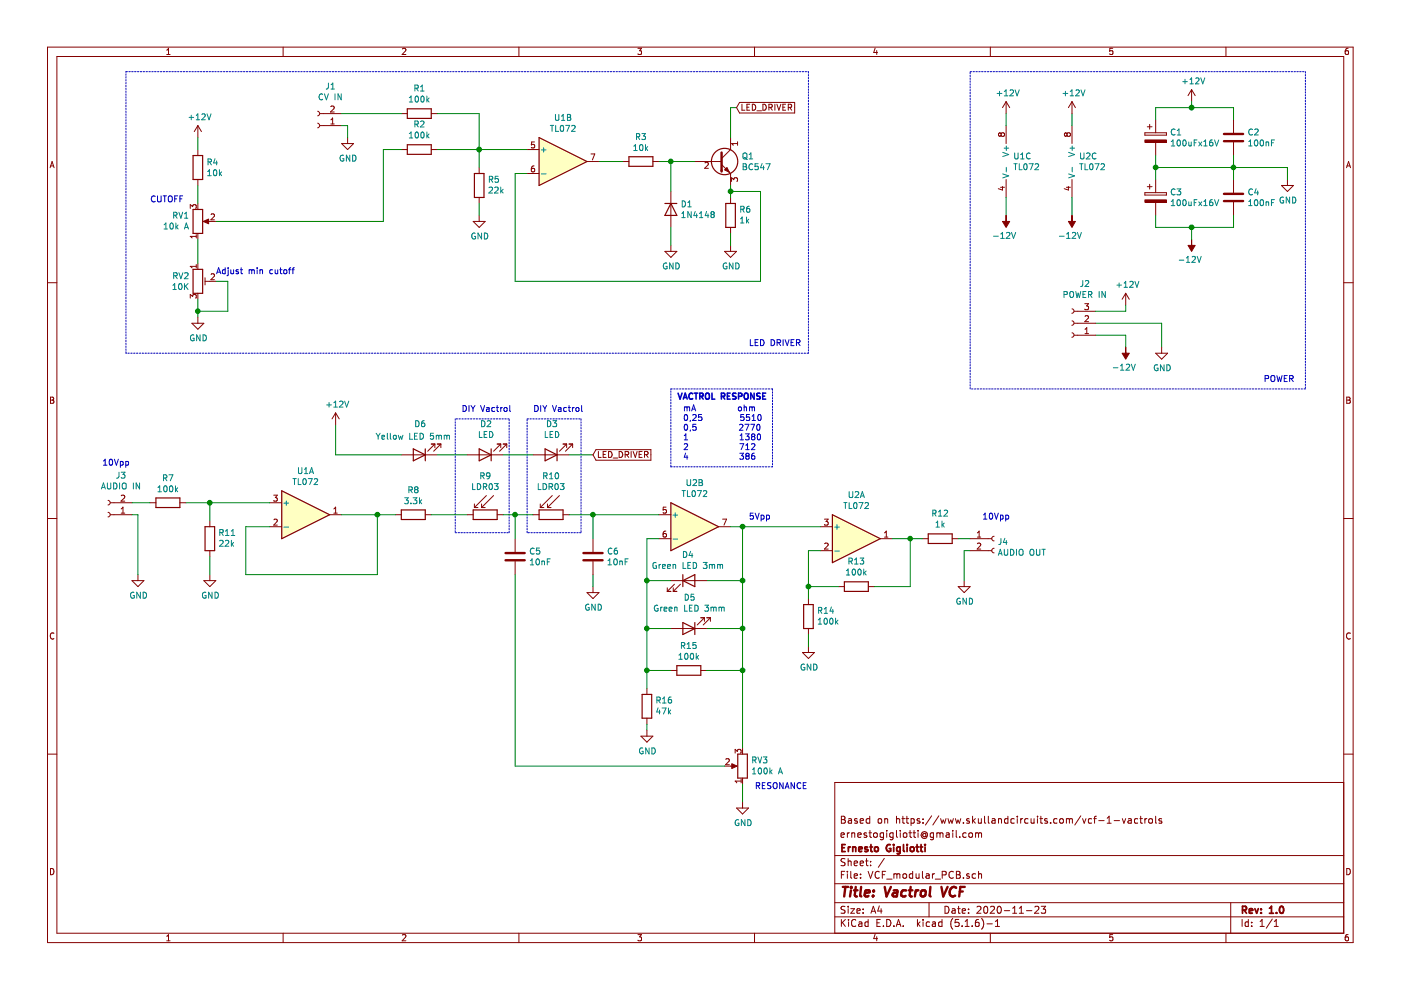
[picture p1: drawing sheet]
EESchema Schematic File Version 4
EELAYER 30 0
EELAYER END
$Descr A4 11693 8268
encoding utf-8
Sheet 1 1
Title "Vactrol VCF"
Date "2020-11-23"
Rev "1.0"
Comp "Ernesto Gigliotti"
Comment1 "ernestogigliotti@gmail.com"
Comment2 "Based on https://www.skullandcircuits.com/vcf-1-vactrols"
Comment3 ""
Comment4 ""
$EndDescr
$Comp
L Amplifier_Operational:TL072 U1
U 1 1
P 2550 4300
F 0 "U1" H 2550 4667 50  0000 C CNN
F 1 "TL072" H 2550 4576 50  0000 C CNN
F 2 "Package_DIP:DIP-8_W7.62mm_LongPads" H 2550 4300 50  0001 C CNN
F 3 "http://www.ti.com/lit/ds/symlink/tl071.pdf" H 2550 4300 50  0001 C CNN
	1    2550 4300
	1    0    0    -1  
$EndComp
$Comp
L Amplifier_Operational:TL072 U2
U 2 1
P 5800 4400
F 0 "U2" H 5800 4767 50  0000 C CNN
F 1 "TL072" H 5800 4676 50  0000 C CNN
F 2 "Package_DIP:DIP-8_W7.62mm_LongPads" H 5800 4400 50  0001 C CNN
F 3 "http://www.ti.com/lit/ds/symlink/tl071.pdf" H 5800 4400 50  0001 C CNN
	2    5800 4400
	1    0    0    -1  
$EndComp
$Comp
L Amplifier_Operational:TL072 U1
U 3 1
P 8500 1350
F 0 "U1" H 8458 1396 50  0000 L CNN
F 1 "TL072" H 8458 1305 50  0000 L CNN
F 2 "Package_DIP:DIP-8_W7.62mm_LongPads" H 8500 1350 50  0001 C CNN
F 3 "http://www.ti.com/lit/ds/symlink/tl071.pdf" H 8500 1350 50  0001 C CNN
	3    8500 1350
	1    0    0    -1  
$EndComp
$Comp
L Device:R R7
U 1 1
P 1400 4200
F 0 "R7" V 1193 4200 50  0000 C CNN
F 1 "100k" V 1284 4200 50  0000 C CNN
F 2 "Resistors_ThroughHole:R_Axial_DIN0204_L3.6mm_D1.6mm_P7.62mm_Horizontal" V 1330 4200 50  0001 C CNN
F 3 "~" H 1400 4200 50  0001 C CNN
	1    1400 4200
	0    1    1    0   
$EndComp
$Comp
L Device:C C5
U 1 1
P 4300 4650
F 0 "C5" H 4415 4696 50  0000 L CNN
F 1 "10nF" H 4415 4605 50  0000 L CNN
F 2 "Capacitors_ThroughHole:C_Disc_D4.7mm_W2.5mm_P5.00mm" H 4338 4500 50  0001 C CNN
F 3 "~" H 4300 4650 50  0001 C CNN
	1    4300 4650
	1    0    0    -1  
$EndComp
$Comp
L Device:CP C1
U 1 1
P 9650 1150
F 0 "C1" H 9768 1196 50  0000 L CNN
F 1 "100uFx16V" H 9768 1105 50  0000 L CNN
F 2 "Capacitors_ThroughHole:CP_Radial_D6.3mm_P2.50mm" H 9688 1000 50  0001 C CNN
F 3 "~" H 9650 1150 50  0001 C CNN
	1    9650 1150
	1    0    0    -1  
$EndComp
$Comp
L Device:LED D4
U 1 1
P 5750 4850
F 0 "D4" H 5743 5067 50  0000 C CNN
F 1 "Green LED 3mm" H 5743 4976 50  0000 C CNN
F 2 "LEDs:LED_D3.0mm_FlatTop" H 5750 4850 50  0001 C CNN
F 3 "~" H 5750 4850 50  0001 C CNN
	1    5750 4850
	1    0    0    -1  
$EndComp
$Comp
L Sensor_Optical:LDR03 R9
U 1 1
P 4050 4300
F 0 "R9" V 3725 4300 50  0000 C CNN
F 1 "LDR03" V 3816 4300 50  0000 C CNN
F 2 "Opto-Devices:Resistor_LDR_Vertical_5.2x5.2_RM3.5" V 4225 4300 50  0001 C CNN
F 3 "http://www.elektronica-componenten.nl/WebRoot/StoreNL/Shops/61422969/54F1/BA0C/C664/31B9/2173/C0A8/2AB9/2AEF/LDR03IMP.pdf" H 4050 4250 50  0001 C CNN
	1    4050 4300
	0    1    1    0   
$EndComp
$Comp
L Device:R_POT RV3
U 1 1
P 6200 6400
F 0 "RV3" H 6130 6354 50  0000 R CNN
F 1 "100k A" H 6130 6445 50  0000 R CNN
F 2 "Potentiometers:Potentiometer_Piher_PC-16_Single_Vertical" H 6200 6400 50  0001 C CNN
F 3 "~" H 6200 6400 50  0001 C CNN
	1    6200 6400
	-1   0    0    1   
$EndComp
$Comp
L Device:R_POT_TRIM RV2
U 1 1
P 1650 2350
F 0 "RV2" H 1581 2396 50  0000 R CNN
F 1 "10K" H 1581 2305 50  0000 R CNN
F 2 "Potentiometers:Potentiometer_Trimmer_ACP_CA6v_Horizontal" H 1650 2350 50  0001 C CNN
F 3 "~" H 1650 2350 50  0001 C CNN
	1    1650 2350
	1    0    0    -1  
$EndComp
$Comp
L Connector:Conn_01x02_Female J3
U 1 1
P 900 4300
F 0 "J3" H 792 3975 50  0000 C CNN
F 1 "AUDIO IN" H 792 4066 50  0000 C CNN
F 2 "Connectors_Molex:Molex_KK-6410-02_02x2.54mm_Straight" H 900 4300 50  0001 C CNN
F 3 "~" H 900 4300 50  0001 C CNN
	1    900  4300
	-1   0    0    1   
$EndComp
$Comp
L Connector:Conn_01x03_Female J2
U 1 1
P 8950 2700
F 0 "J2" H 8842 2375 50  0000 C CNN
F 1 "POWER IN" H 8842 2466 50  0000 C CNN
F 2 "Connectors_Molex:Molex_KK-6410-03_03x2.54mm_Straight" H 8950 2700 50  0001 C CNN
F 3 "~" H 8950 2700 50  0001 C CNN
	1    8950 2700
	-1   0    0    1   
$EndComp
$Comp
L Diode:1N4148 D1
U 1 1
P 5600 1750
F 0 "D1" V 5554 1830 50  0000 L CNN
F 1 "1N4148" V 5645 1830 50  0000 L CNN
F 2 "Diode_THT:D_DO-35_SOD27_P7.62mm_Horizontal" H 5600 1575 50  0001 C CNN
F 3 "https://assets.nexperia.com/documents/data-sheet/1N4148_1N4448.pdf" H 5600 1750 50  0001 C CNN
	1    5600 1750
	0    1    1    0   
$EndComp
$Comp
L Device:R R11
U 1 1
P 1750 4500
F 0 "R11" H 1680 4454 50  0000 R CNN
F 1 "22k" H 1680 4545 50  0000 R CNN
F 2 "Resistors_ThroughHole:R_Axial_DIN0204_L3.6mm_D1.6mm_P7.62mm_Horizontal" V 1680 4500 50  0001 C CNN
F 3 "~" H 1750 4500 50  0001 C CNN
	1    1750 4500
	-1   0    0    1   
$EndComp
Wire Wire Line
	2250 4400 2050 4400
Wire Wire Line
	2050 4400 2050 4800
Wire Wire Line
	2850 4300 3150 4300
Wire Wire Line
	3150 4300 3150 4800
$Comp
L power:GND #PWR019
U 1 1
P 1750 4800
F 0 "#PWR019" H 1750 4550 50  0001 C CNN
F 1 "GND" H 1755 4627 50  0000 C CNN
F 2 "" H 1750 4800 50  0001 C CNN
F 3 "" H 1750 4800 50  0001 C CNN
	1    1750 4800
	1    0    0    -1  
$EndComp
Wire Wire Line
	1750 4650 1750 4800
Wire Wire Line
	2050 4800 3150 4800
Wire Wire Line
	2250 4200 1750 4200
Wire Wire Line
	1750 4200 1750 4350
Connection ~ 1750 4200
Wire Wire Line
	1750 4200 1550 4200
Wire Wire Line
	1250 4200 1100 4200
$Comp
L power:GND #PWR018
U 1 1
P 1150 4800
F 0 "#PWR018" H 1150 4550 50  0001 C CNN
F 1 "GND" H 1155 4627 50  0000 C CNN
F 2 "" H 1150 4800 50  0001 C CNN
F 3 "" H 1150 4800 50  0001 C CNN
	1    1150 4800
	1    0    0    -1  
$EndComp
Wire Wire Line
	1100 4300 1150 4300
Wire Wire Line
	1150 4300 1150 4800
$Comp
L Device:R R8
U 1 1
P 3450 4300
F 0 "R8" V 3243 4300 50  0000 C CNN
F 1 "3.3k" V 3334 4300 50  0000 C CNN
F 2 "Resistors_ThroughHole:R_Axial_DIN0204_L3.6mm_D1.6mm_P7.62mm_Horizontal" V 3380 4300 50  0001 C CNN
F 3 "~" H 3450 4300 50  0001 C CNN
	1    3450 4300
	0    1    1    0   
$EndComp
$Comp
L Sensor_Optical:LDR03 R10
U 1 1
P 4600 4300
F 0 "R10" V 4275 4300 50  0000 C CNN
F 1 "LDR03" V 4366 4300 50  0000 C CNN
F 2 "Opto-Devices:Resistor_LDR_Vertical_5.2x5.2_RM3.5" V 4775 4300 50  0001 C CNN
F 3 "http://www.elektronica-componenten.nl/WebRoot/StoreNL/Shops/61422969/54F1/BA0C/C664/31B9/2173/C0A8/2AB9/2AEF/LDR03IMP.pdf" H 4600 4250 50  0001 C CNN
	1    4600 4300
	0    1    1    0   
$EndComp
Wire Wire Line
	3300 4300 3150 4300
Connection ~ 3150 4300
Wire Wire Line
	3600 4300 3900 4300
Wire Wire Line
	4200 4300 4300 4300
$Comp
L Device:C C6
U 1 1
P 4950 4650
F 0 "C6" H 5065 4696 50  0000 L CNN
F 1 "10nF" H 5065 4605 50  0000 L CNN
F 2 "Capacitors_ThroughHole:C_Disc_D4.7mm_W2.5mm_P5.00mm" H 4988 4500 50  0001 C CNN
F 3 "~" H 4950 4650 50  0001 C CNN
	1    4950 4650
	1    0    0    -1  
$EndComp
Wire Wire Line
	4750 4300 4950 4300
Wire Wire Line
	4950 4300 4950 4500
Wire Wire Line
	4300 4500 4300 4300
Connection ~ 4300 4300
Wire Wire Line
	4300 4300 4450 4300
Wire Wire Line
	5500 4300 4950 4300
Connection ~ 4950 4300
$Comp
L Device:LED D5
U 1 1
P 5750 5250
F 0 "D5" H 5743 4995 50  0000 C CNN
F 1 "Green LED 3mm" H 5743 5086 50  0000 C CNN
F 2 "LEDs:LED_D3.0mm_FlatTop" H 5750 5250 50  0001 C CNN
F 3 "~" H 5750 5250 50  0001 C CNN
	1    5750 5250
	-1   0    0    1   
$EndComp
Wire Wire Line
	5500 4500 5400 4500
Wire Wire Line
	5400 4500 5400 4850
Wire Wire Line
	5400 5250 5600 5250
Wire Wire Line
	5900 5250 6200 5250
Wire Wire Line
	6200 5250 6200 4850
Wire Wire Line
	6200 4400 6100 4400
Wire Wire Line
	5600 4850 5400 4850
Connection ~ 5400 4850
Wire Wire Line
	5400 4850 5400 5250
Wire Wire Line
	5900 4850 6200 4850
Connection ~ 6200 4850
Wire Wire Line
	6200 4850 6200 4400
$Comp
L Device:R R15
U 1 1
P 5750 5600
F 0 "R15" V 5543 5600 50  0000 C CNN
F 1 "100k" V 5634 5600 50  0000 C CNN
F 2 "Resistors_ThroughHole:R_Axial_DIN0204_L3.6mm_D1.6mm_P7.62mm_Horizontal" V 5680 5600 50  0001 C CNN
F 3 "~" H 5750 5600 50  0001 C CNN
	1    5750 5600
	0    1    1    0   
$EndComp
Wire Wire Line
	5600 5600 5400 5600
Wire Wire Line
	5400 5600 5400 5250
Connection ~ 5400 5250
Wire Wire Line
	6200 5600 6200 5250
Connection ~ 6200 5250
Wire Wire Line
	5900 5600 6200 5600
$Comp
L power:GND #PWR024
U 1 1
P 6200 6700
F 0 "#PWR024" H 6200 6450 50  0001 C CNN
F 1 "GND" H 6205 6527 50  0000 C CNN
F 2 "" H 6200 6700 50  0001 C CNN
F 3 "" H 6200 6700 50  0001 C CNN
	1    6200 6700
	1    0    0    -1  
$EndComp
Wire Wire Line
	6200 6550 6200 6700
$Comp
L Device:R R16
U 1 1
P 5400 5900
F 0 "R16" H 5330 5854 50  0000 R CNN
F 1 "47k" H 5330 5945 50  0000 R CNN
F 2 "Resistors_ThroughHole:R_Axial_DIN0204_L3.6mm_D1.6mm_P7.62mm_Horizontal" V 5330 5900 50  0001 C CNN
F 3 "~" H 5400 5900 50  0001 C CNN
	1    5400 5900
	-1   0    0    1   
$EndComp
Wire Wire Line
	5400 5750 5400 5600
Connection ~ 5400 5600
$Comp
L power:GND #PWR023
U 1 1
P 5400 6100
F 0 "#PWR023" H 5400 5850 50  0001 C CNN
F 1 "GND" H 5405 5927 50  0000 C CNN
F 2 "" H 5400 6100 50  0001 C CNN
F 3 "" H 5400 6100 50  0001 C CNN
	1    5400 6100
	1    0    0    -1  
$EndComp
Wire Wire Line
	5400 6050 5400 6100
Wire Wire Line
	6200 5600 6200 6250
Connection ~ 6200 5600
Wire Wire Line
	6050 6400 4300 6400
Wire Wire Line
	4300 6400 4300 4800
$Comp
L power:GND #PWR021
U 1 1
P 4950 4900
F 0 "#PWR021" H 4950 4650 50  0001 C CNN
F 1 "GND" H 4955 4727 50  0000 C CNN
F 2 "" H 4950 4900 50  0001 C CNN
F 3 "" H 4950 4900 50  0001 C CNN
	1    4950 4900
	1    0    0    -1  
$EndComp
Wire Wire Line
	4950 4800 4950 4900
Text Notes 6300 6600 0    50   ~ 0
RESONANCE
$Comp
L Device:LED D2
U 1 1
P 4050 3800
F 0 "D2" H 4043 3545 50  0000 C CNN
F 1 "LED" H 4043 3636 50  0000 C CNN
F 2 "LEDs:LED_D5.0mm_Horizontal_O3.81mm_Z3.0mm" H 4050 3800 50  0001 C CNN
F 3 "~" H 4050 3800 50  0001 C CNN
	1    4050 3800
	-1   0    0    1   
$EndComp
$Comp
L Device:LED D3
U 1 1
P 4600 3800
F 0 "D3" H 4593 3545 50  0000 C CNN
F 1 "LED" H 4593 3636 50  0000 C CNN
F 2 "LEDs:LED_D5.0mm_Horizontal_O3.81mm_Z3.0mm" H 4600 3800 50  0001 C CNN
F 3 "~" H 4600 3800 50  0001 C CNN
	1    4600 3800
	-1   0    0    1   
$EndComp
Wire Wire Line
	4200 3800 4450 3800
Wire Notes Line
	4400 3500 4850 3500
Wire Notes Line
	4850 3500 4850 4450
Wire Notes Line
	4850 4450 4400 4450
Wire Notes Line
	4400 4450 4400 3500
Wire Notes Line
	4250 4450 4250 3500
Wire Notes Line
	4250 3500 3800 3500
Wire Notes Line
	3800 3500 3800 4450
Wire Notes Line
	3800 4450 4250 4450
Text Notes 4450 3450 0    50   ~ 0
DIY Vactrol
Text Notes 3850 3450 0    50   ~ 0
DIY Vactrol
$Comp
L Amplifier_Operational:TL072 U2
U 1 1
P 7150 4500
F 0 "U2" H 7150 4867 50  0000 C CNN
F 1 "TL072" H 7150 4776 50  0000 C CNN
F 2 "Package_DIP:DIP-8_W7.62mm_LongPads" H 7150 4500 50  0001 C CNN
F 3 "http://www.ti.com/lit/ds/symlink/tl071.pdf" H 7150 4500 50  0001 C CNN
	1    7150 4500
	1    0    0    -1  
$EndComp
Wire Wire Line
	6850 4400 6200 4400
Connection ~ 6200 4400
$Comp
L Device:R R14
U 1 1
P 6750 5150
F 0 "R14" H 6680 5104 50  0000 R CNN
F 1 "100k" H 6680 5195 50  0000 R CNN
F 2 "Resistors_ThroughHole:R_Axial_DIN0204_L3.6mm_D1.6mm_P7.62mm_Horizontal" V 6680 5150 50  0001 C CNN
F 3 "~" H 6750 5150 50  0001 C CNN
	1    6750 5150
	-1   0    0    1   
$EndComp
$Comp
L Device:R R13
U 1 1
P 7150 4900
F 0 "R13" V 7357 4900 50  0000 C CNN
F 1 "100k" V 7266 4900 50  0000 C CNN
F 2 "Resistors_ThroughHole:R_Axial_DIN0204_L3.6mm_D1.6mm_P7.62mm_Horizontal" V 7080 4900 50  0001 C CNN
F 3 "~" H 7150 4900 50  0001 C CNN
	1    7150 4900
	0    -1   -1   0   
$EndComp
Wire Wire Line
	6850 4600 6750 4600
Wire Wire Line
	6750 4600 6750 4900
Wire Wire Line
	7000 4900 6750 4900
Connection ~ 6750 4900
Wire Wire Line
	6750 4900 6750 5000
Wire Wire Line
	7450 4500 7600 4500
Wire Wire Line
	7600 4500 7600 4900
Wire Wire Line
	7600 4900 7300 4900
$Comp
L power:GND #PWR022
U 1 1
P 6750 5400
F 0 "#PWR022" H 6750 5150 50  0001 C CNN
F 1 "GND" H 6755 5227 50  0000 C CNN
F 2 "" H 6750 5400 50  0001 C CNN
F 3 "" H 6750 5400 50  0001 C CNN
	1    6750 5400
	1    0    0    -1  
$EndComp
Wire Wire Line
	6750 5300 6750 5400
$Comp
L Device:R R12
U 1 1
P 7850 4500
F 0 "R12" V 8057 4500 50  0000 C CNN
F 1 "1k" V 7966 4500 50  0000 C CNN
F 2 "Resistors_ThroughHole:R_Axial_DIN0204_L3.6mm_D1.6mm_P7.62mm_Horizontal" V 7780 4500 50  0001 C CNN
F 3 "~" H 7850 4500 50  0001 C CNN
	1    7850 4500
	0    -1   -1   0   
$EndComp
Wire Wire Line
	7700 4500 7600 4500
Connection ~ 7600 4500
$Comp
L Connector:Conn_01x02_Female J4
U 1 1
P 8300 4500
F 0 "J4" H 8328 4476 50  0000 L CNN
F 1 "AUDIO OUT" H 8328 4385 50  0000 L CNN
F 2 "Connectors_Molex:Molex_KK-6410-02_02x2.54mm_Straight" H 8300 4500 50  0001 C CNN
F 3 "~" H 8300 4500 50  0001 C CNN
	1    8300 4500
	1    0    0    -1  
$EndComp
Wire Wire Line
	8100 4500 8000 4500
$Comp
L power:GND #PWR020
U 1 1
P 8050 4850
F 0 "#PWR020" H 8050 4600 50  0001 C CNN
F 1 "GND" H 8055 4677 50  0000 C CNN
F 2 "" H 8050 4850 50  0001 C CNN
F 3 "" H 8050 4850 50  0001 C CNN
	1    8050 4850
	1    0    0    -1  
$EndComp
Wire Wire Line
	8100 4600 8050 4600
Wire Wire Line
	8050 4600 8050 4850
$Comp
L Amplifier_Operational:TL072 U2
U 3 1
P 9050 1350
F 0 "U2" H 9008 1396 50  0000 L CNN
F 1 "TL072" H 9008 1305 50  0000 L CNN
F 2 "Package_DIP:DIP-8_W7.62mm_LongPads" H 9050 1350 50  0001 C CNN
F 3 "http://www.ti.com/lit/ds/symlink/tl071.pdf" H 9050 1350 50  0001 C CNN
	3    9050 1350
	1    0    0    -1  
$EndComp
$Comp
L power:+12V #PWR017
U 1 1
P 2800 3550
F 0 "#PWR017" H 2800 3400 50  0001 C CNN
F 1 "+12V" H 2815 3723 50  0000 C CNN
F 2 "" H 2800 3550 50  0001 C CNN
F 3 "" H 2800 3550 50  0001 C CNN
	1    2800 3550
	1    0    0    -1  
$EndComp
Wire Wire Line
	2800 3800 2800 3550
Text GLabel 4950 3800 2    50   Input ~ 0
LED_DRIVER
Wire Wire Line
	4750 3800 4950 3800
$Comp
L Transistor_BJT:BC547 Q1
U 1 1
P 6000 1350
F 0 "Q1" H 6191 1396 50  0000 L CNN
F 1 "BC547" H 6191 1305 50  0000 L CNN
F 2 "Package_TO_SOT_THT:TO-92_Inline_Wide" H 6200 1275 50  0001 L CIN
F 3 "http://www.fairchildsemi.com/ds/BC/BC547.pdf" H 6000 1350 50  0001 L CNN
	1    6000 1350
	1    0    0    -1  
$EndComp
$Comp
L Amplifier_Operational:TL072 U1
U 2 1
P 4700 1350
F 0 "U1" H 4700 1717 50  0000 C CNN
F 1 "TL072" H 4700 1626 50  0000 C CNN
F 2 "Package_DIP:DIP-8_W7.62mm_LongPads" H 4700 1350 50  0001 C CNN
F 3 "http://www.ti.com/lit/ds/symlink/tl071.pdf" H 4700 1350 50  0001 C CNN
	2    4700 1350
	1    0    0    -1  
$EndComp
$Comp
L Device:R R3
U 1 1
P 5350 1350
F 0 "R3" V 5143 1350 50  0000 C CNN
F 1 "10k" V 5234 1350 50  0000 C CNN
F 2 "Resistors_ThroughHole:R_Axial_DIN0204_L3.6mm_D1.6mm_P7.62mm_Horizontal" V 5280 1350 50  0001 C CNN
F 3 "~" H 5350 1350 50  0001 C CNN
	1    5350 1350
	0    1    1    0   
$EndComp
Wire Wire Line
	5000 1350 5200 1350
Wire Wire Line
	5500 1350 5600 1350
Connection ~ 5600 1350
Wire Wire Line
	5600 1350 5800 1350
Wire Wire Line
	5600 1350 5600 1600
$Comp
L Device:R R6
U 1 1
P 6100 1800
F 0 "R6" H 6030 1754 50  0000 R CNN
F 1 "1k" H 6030 1845 50  0000 R CNN
F 2 "Resistors_ThroughHole:R_Axial_DIN0204_L3.6mm_D1.6mm_P7.62mm_Horizontal" V 6030 1800 50  0001 C CNN
F 3 "~" H 6100 1800 50  0001 C CNN
	1    6100 1800
	-1   0    0    1   
$EndComp
$Comp
L power:GND #PWR012
U 1 1
P 6100 2050
F 0 "#PWR012" H 6100 1800 50  0001 C CNN
F 1 "GND" H 6105 1877 50  0000 C CNN
F 2 "" H 6100 2050 50  0001 C CNN
F 3 "" H 6100 2050 50  0001 C CNN
	1    6100 2050
	1    0    0    -1  
$EndComp
$Comp
L power:GND #PWR011
U 1 1
P 5600 2050
F 0 "#PWR011" H 5600 1800 50  0001 C CNN
F 1 "GND" H 5605 1877 50  0000 C CNN
F 2 "" H 5600 2050 50  0001 C CNN
F 3 "" H 5600 2050 50  0001 C CNN
	1    5600 2050
	1    0    0    -1  
$EndComp
Wire Wire Line
	6100 1550 6100 1600
Wire Wire Line
	6100 1950 6100 2050
Wire Wire Line
	5600 1900 5600 2050
Text GLabel 6150 900  2    50   Input ~ 0
LED_DRIVER
Wire Wire Line
	6150 900  6100 900 
Wire Wire Line
	6100 900  6100 1150
Wire Wire Line
	6100 1600 6350 1600
Wire Wire Line
	6350 1600 6350 2350
Wire Wire Line
	4300 2350 4300 1450
Wire Wire Line
	4300 1450 4400 1450
Wire Wire Line
	4300 2350 6350 2350
Connection ~ 6100 1600
Wire Wire Line
	6100 1600 6100 1650
$Comp
L Device:R R5
U 1 1
P 4000 1550
F 0 "R5" H 3930 1504 50  0000 R CNN
F 1 "22k" H 3930 1595 50  0000 R CNN
F 2 "Resistors_ThroughHole:R_Axial_DIN0204_L3.6mm_D1.6mm_P7.62mm_Horizontal" V 3930 1550 50  0001 C CNN
F 3 "~" H 4000 1550 50  0001 C CNN
	1    4000 1550
	-1   0    0    1   
$EndComp
$Comp
L power:GND #PWR07
U 1 1
P 4000 1800
F 0 "#PWR07" H 4000 1550 50  0001 C CNN
F 1 "GND" H 4005 1627 50  0000 C CNN
F 2 "" H 4000 1800 50  0001 C CNN
F 3 "" H 4000 1800 50  0001 C CNN
	1    4000 1800
	1    0    0    -1  
$EndComp
Wire Wire Line
	4000 1700 4000 1800
Wire Wire Line
	4400 1250 4000 1250
Wire Wire Line
	4000 1250 4000 1400
$Comp
L Device:R R1
U 1 1
P 3500 950
F 0 "R1" V 3707 950 50  0000 C CNN
F 1 "100k" V 3616 950 50  0000 C CNN
F 2 "Resistors_ThroughHole:R_Axial_DIN0204_L3.6mm_D1.6mm_P7.62mm_Horizontal" V 3430 950 50  0001 C CNN
F 3 "~" H 3500 950 50  0001 C CNN
	1    3500 950 
	0    -1   -1   0   
$EndComp
$Comp
L Device:R R2
U 1 1
P 3500 1250
F 0 "R2" V 3707 1250 50  0000 C CNN
F 1 "100k" V 3616 1250 50  0000 C CNN
F 2 "Resistors_ThroughHole:R_Axial_DIN0204_L3.6mm_D1.6mm_P7.62mm_Horizontal" V 3430 1250 50  0001 C CNN
F 3 "~" H 3500 1250 50  0001 C CNN
	1    3500 1250
	0    -1   -1   0   
$EndComp
Wire Wire Line
	3650 950  4000 950 
Wire Wire Line
	4000 950  4000 1250
Connection ~ 4000 1250
Wire Wire Line
	3650 1250 4000 1250
$Comp
L Connector:Conn_01x02_Female J1
U 1 1
P 2650 1050
F 0 "J1" H 2542 725 50  0000 C CNN
F 1 "CV IN" H 2542 816 50  0000 C CNN
F 2 "Connectors_Molex:Molex_KK-6410-02_02x2.54mm_Straight" H 2650 1050 50  0001 C CNN
F 3 "~" H 2650 1050 50  0001 C CNN
	1    2650 1050
	-1   0    0    1   
$EndComp
Wire Wire Line
	3350 950  2850 950 
$Comp
L power:GND #PWR05
U 1 1
P 2900 1150
F 0 "#PWR05" H 2900 900 50  0001 C CNN
F 1 "GND" H 2905 977 50  0000 C CNN
F 2 "" H 2900 1150 50  0001 C CNN
F 3 "" H 2900 1150 50  0001 C CNN
	1    2900 1150
	1    0    0    -1  
$EndComp
Wire Wire Line
	2850 1050 2900 1050
Wire Wire Line
	2900 1050 2900 1150
$Comp
L Device:R_POT RV1
U 1 1
P 1650 1850
F 0 "RV1" H 1580 1804 50  0000 R CNN
F 1 "10k A" H 1580 1895 50  0000 R CNN
F 2 "Potentiometers:Potentiometer_Piher_PC-16_Single_Vertical" H 1650 1850 50  0001 C CNN
F 3 "~" H 1650 1850 50  0001 C CNN
	1    1650 1850
	1    0    0    1   
$EndComp
Wire Wire Line
	1650 2000 1650 2200
Wire Wire Line
	1800 2350 1900 2350
Wire Wire Line
	1900 2350 1900 2600
Wire Wire Line
	1900 2600 1650 2600
Wire Wire Line
	1650 2600 1650 2500
$Comp
L power:GND #PWR014
U 1 1
P 1650 2650
F 0 "#PWR014" H 1650 2400 50  0001 C CNN
F 1 "GND" H 1655 2477 50  0000 C CNN
F 2 "" H 1650 2650 50  0001 C CNN
F 3 "" H 1650 2650 50  0001 C CNN
	1    1650 2650
	1    0    0    -1  
$EndComp
Wire Wire Line
	1650 2600 1650 2650
Wire Wire Line
	1800 1850 3200 1850
Wire Wire Line
	3200 1850 3200 1250
Wire Wire Line
	3200 1250 3350 1250
$Comp
L Device:R R4
U 1 1
P 1650 1400
F 0 "R4" H 1720 1446 50  0000 L CNN
F 1 "10k" H 1720 1355 50  0000 L CNN
F 2 "Resistors_ThroughHole:R_Axial_DIN0204_L3.6mm_D1.6mm_P7.62mm_Horizontal" V 1580 1400 50  0001 C CNN
F 3 "~" H 1650 1400 50  0001 C CNN
	1    1650 1400
	1    0    0    -1  
$EndComp
$Comp
L power:+12V #PWR04
U 1 1
P 1650 1150
F 0 "#PWR04" H 1650 1000 50  0001 C CNN
F 1 "+12V" H 1665 1323 50  0000 C CNN
F 2 "" H 1650 1150 50  0001 C CNN
F 3 "" H 1650 1150 50  0001 C CNN
	1    1650 1150
	1    0    0    -1  
$EndComp
Wire Wire Line
	1650 1150 1650 1250
Wire Wire Line
	1650 1550 1650 1700
Text Notes 1250 1700 0    50   ~ 0
CUTOFF
Connection ~ 1650 2600
Wire Notes Line
	6750 600  6750 2950
Wire Notes Line
	6750 2950 1050 2950
Wire Notes Line
	1050 2950 1050 600 
Wire Notes Line
	1050 600  6750 600 
Text Notes 6250 2900 0    50   ~ 0
LED DRIVER
$Comp
L power:+12V #PWR02
U 1 1
P 8400 950
F 0 "#PWR02" H 8400 800 50  0001 C CNN
F 1 "+12V" H 8415 1123 50  0000 C CNN
F 2 "" H 8400 950 50  0001 C CNN
F 3 "" H 8400 950 50  0001 C CNN
	1    8400 950 
	1    0    0    -1  
$EndComp
$Comp
L power:+12V #PWR03
U 1 1
P 8950 950
F 0 "#PWR03" H 8950 800 50  0001 C CNN
F 1 "+12V" H 8965 1123 50  0000 C CNN
F 2 "" H 8950 950 50  0001 C CNN
F 3 "" H 8950 950 50  0001 C CNN
	1    8950 950 
	1    0    0    -1  
$EndComp
Wire Wire Line
	8400 950  8400 1050
Wire Wire Line
	8950 950  8950 1050
$Comp
L power:-12V #PWR08
U 1 1
P 8400 1800
F 0 "#PWR08" H 8400 1900 50  0001 C CNN
F 1 "-12V" H 8415 1973 50  0000 C CNN
F 2 "" H 8400 1800 50  0001 C CNN
F 3 "" H 8400 1800 50  0001 C CNN
	1    8400 1800
	-1   0    0    1   
$EndComp
$Comp
L power:-12V #PWR09
U 1 1
P 8950 1800
F 0 "#PWR09" H 8950 1900 50  0001 C CNN
F 1 "-12V" H 8965 1973 50  0000 C CNN
F 2 "" H 8950 1800 50  0001 C CNN
F 3 "" H 8950 1800 50  0001 C CNN
	1    8950 1800
	-1   0    0    1   
$EndComp
Wire Wire Line
	8950 1650 8950 1800
Wire Wire Line
	8400 1650 8400 1800
$Comp
L Device:CP C3
U 1 1
P 9650 1650
F 0 "C3" H 9768 1696 50  0000 L CNN
F 1 "100uFx16V" H 9768 1605 50  0000 L CNN
F 2 "Capacitors_ThroughHole:CP_Radial_D6.3mm_P2.50mm" H 9688 1500 50  0001 C CNN
F 3 "~" H 9650 1650 50  0001 C CNN
	1    9650 1650
	1    0    0    -1  
$EndComp
$Comp
L Device:C C2
U 1 1
P 10300 1150
F 0 "C2" H 10415 1196 50  0000 L CNN
F 1 "100nF" H 10415 1105 50  0000 L CNN
F 2 "Capacitors_ThroughHole:C_Disc_D4.7mm_W2.5mm_P5.00mm" H 10338 1000 50  0001 C CNN
F 3 "~" H 10300 1150 50  0001 C CNN
	1    10300 1150
	1    0    0    -1  
$EndComp
$Comp
L Device:C C4
U 1 1
P 10300 1650
F 0 "C4" H 10415 1696 50  0000 L CNN
F 1 "100nF" H 10415 1605 50  0000 L CNN
F 2 "Capacitors_ThroughHole:C_Disc_D4.7mm_W2.5mm_P5.00mm" H 10338 1500 50  0001 C CNN
F 3 "~" H 10300 1650 50  0001 C CNN
	1    10300 1650
	1    0    0    -1  
$EndComp
Wire Wire Line
	9650 1000 9650 900 
Wire Wire Line
	9650 900  9950 900 
Wire Wire Line
	10300 900  10300 1000
Wire Wire Line
	9650 1800 9650 1900
Wire Wire Line
	9650 1900 9950 1900
Wire Wire Line
	10300 1900 10300 1800
Wire Wire Line
	10300 1300 10300 1400
Wire Wire Line
	9650 1300 9650 1400
Wire Wire Line
	9650 1400 10300 1400
Connection ~ 9650 1400
Wire Wire Line
	9650 1400 9650 1500
Connection ~ 10300 1400
Wire Wire Line
	10300 1400 10300 1500
$Comp
L power:GND #PWR06
U 1 1
P 10750 1500
F 0 "#PWR06" H 10750 1250 50  0001 C CNN
F 1 "GND" H 10755 1327 50  0000 C CNN
F 2 "" H 10750 1500 50  0001 C CNN
F 3 "" H 10750 1500 50  0001 C CNN
	1    10750 1500
	1    0    0    -1  
$EndComp
Wire Wire Line
	10300 1400 10750 1400
Wire Wire Line
	10750 1400 10750 1500
$Comp
L power:+12V #PWR01
U 1 1
P 9950 850
F 0 "#PWR01" H 9950 700 50  0001 C CNN
F 1 "+12V" H 9965 1023 50  0000 C CNN
F 2 "" H 9950 850 50  0001 C CNN
F 3 "" H 9950 850 50  0001 C CNN
	1    9950 850 
	1    0    0    -1  
$EndComp
$Comp
L power:-12V #PWR010
U 1 1
P 9950 2000
F 0 "#PWR010" H 9950 2100 50  0001 C CNN
F 1 "-12V" H 9965 2173 50  0000 C CNN
F 2 "" H 9950 2000 50  0001 C CNN
F 3 "" H 9950 2000 50  0001 C CNN
	1    9950 2000
	-1   0    0    1   
$EndComp
Wire Wire Line
	9950 850  9950 900 
Connection ~ 9950 900 
Wire Wire Line
	9950 900  10300 900 
Connection ~ 9950 1900
Wire Wire Line
	9950 1900 10300 1900
Wire Wire Line
	9950 1900 9950 2000
$Comp
L power:+12V #PWR013
U 1 1
P 9400 2550
F 0 "#PWR013" H 9400 2400 50  0001 C CNN
F 1 "+12V" H 9415 2723 50  0000 C CNN
F 2 "" H 9400 2550 50  0001 C CNN
F 3 "" H 9400 2550 50  0001 C CNN
	1    9400 2550
	1    0    0    -1  
$EndComp
$Comp
L power:-12V #PWR015
U 1 1
P 9400 2900
F 0 "#PWR015" H 9400 3000 50  0001 C CNN
F 1 "-12V" H 9415 3073 50  0000 C CNN
F 2 "" H 9400 2900 50  0001 C CNN
F 3 "" H 9400 2900 50  0001 C CNN
	1    9400 2900
	-1   0    0    1   
$EndComp
Wire Wire Line
	9150 2600 9400 2600
Wire Wire Line
	9400 2600 9400 2550
Wire Wire Line
	9150 2800 9400 2800
Wire Wire Line
	9400 2800 9400 2900
$Comp
L power:GND #PWR016
U 1 1
P 9700 2900
F 0 "#PWR016" H 9700 2650 50  0001 C CNN
F 1 "GND" H 9705 2727 50  0000 C CNN
F 2 "" H 9700 2900 50  0001 C CNN
F 3 "" H 9700 2900 50  0001 C CNN
	1    9700 2900
	1    0    0    -1  
$EndComp
Wire Wire Line
	9150 2700 9700 2700
Wire Wire Line
	9700 2700 9700 2900
Wire Notes Line
	10900 600  10900 3250
Wire Notes Line
	10900 3250 8100 3250
Wire Notes Line
	8100 3250 8100 600 
Wire Notes Line
	8100 600  10900 600 
Text Notes 10550 3200 0    50   ~ 0
POWER
Text Notes 1800 2300 0    50   ~ 0
Adjust min cutoff
Text Notes 5700 3850 0    50   ~ 0
mA         ohm\n0,25        5510\n0,5         2770\n1           1380\n2           712\n4           386\n
Text Notes 5650 3350 0    50   ~ 10
VACTROL RESPONSE
Wire Notes Line
	6450 3250 6450 3900
Wire Notes Line
	6450 3900 5600 3900
Wire Notes Line
	5600 3900 5600 3250
Wire Notes Line
	5600 3250 6450 3250
Text Notes 6250 4350 0    50   ~ 0
5Vpp
Text Notes 850  3900 0    50   ~ 0
10Vpp
Text Notes 8200 4350 0    50   ~ 0
10Vpp
$Comp
L Device:LED D6
U 1 1
P 3500 3800
F 0 "D6" H 3493 3545 50  0000 C CNN
F 1 "Yellow LED 5mm" H 3550 3650 50  0000 C CNN
F 2 "LEDs:LED_D5.0mm" H 3500 3800 50  0001 C CNN
F 3 "~" H 3500 3800 50  0001 C CNN
	1    3500 3800
	-1   0    0    1   
$EndComp
Wire Wire Line
	2800 3800 3350 3800
Wire Wire Line
	3650 3800 3900 3800
$EndSCHEMATC
